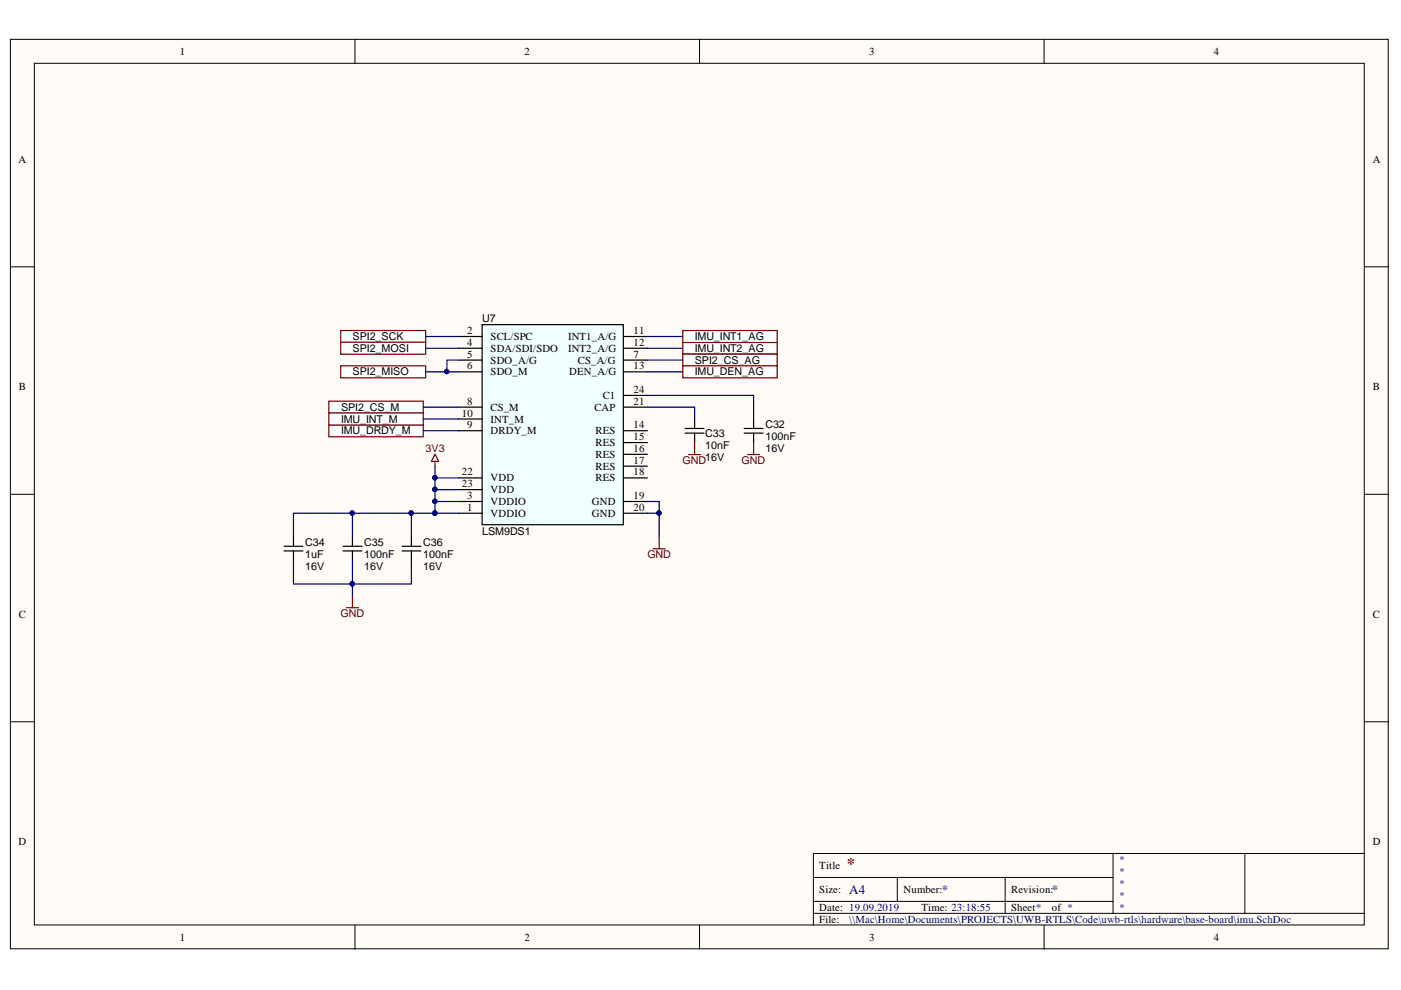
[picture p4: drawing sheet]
<svg xmlns="http://www.w3.org/2000/svg" width="297mm" height="210mm" viewBox="0 0 297 210" stroke-linecap="round" stroke-linejoin="round" font-family="sans-serif">
<g fill="#fffcf8" stroke="#000" stroke-width=".21">
<path d="M2.2 8.3h292.1v192.9h-292.1z"/>
<path d="M7.3 13.4h281.9v182.7h-281.9z"/>
</g>
<g fill="none" stroke="#000" stroke-width=".21">
<path d="M75.3 8.3v5.1M148.3 8.3v5.1M221.4 8.3v5.1M2.2 56.6h5.1M289.3 56.6h5.1M2.2 104.8h5.1M289.3 104.8h5.1M2.2 153h5.1M289.3 153h5.1M75.3 196.2v5.1M148.3 196.2v5.1M172.5 186h63.5"/>
<path d="M172.5 193.7h116.8M172.5 191.1h63.5M190.2 186v5.1M213.1 186v7.7M221.4 196.2v5.1M236 181v12.7M263.9 181h-91.4v15.2M289.3 181h-25.4v12.7"/>
</g>
<path d="M102.2 68.8h30v42.5h-30z" fill="#f0ffff" stroke="#000" stroke-width=".25"/>
<g fill="none" stroke="#000" stroke-width=".25">
<path d="M97.2 71.3h5M97.2 73.8h5M97.2 78.8h5M97.2 76.3h5M132.3 71.3h5M132.3 73.8h5M132.3 78.8h5M132.3 76.3h5M97.2 88.8h5M97.2 91.3h5M97.2 86.3h5M132.3 91.3h5"/>
<path d="M132.3 93.8h5M132.3 96.3h5M132.3 98.8h5M132.3 86.3h5M132.3 83.8h5M97.2 108.8h5M97.2 101.3h5M97.2 106.3h5M97.2 103.8h5M132.3 108.8h5M132.3 101.3h5M132.3 106.3h5"/>
</g>
<g fill="#fff" stroke="#800000" stroke-width=".25">
<path d="M72.2 70.1h18v2.5h-18z" fill-rule="evenodd"/>
<path d="M72.2 72.6h18v2.5h-18z" fill-rule="evenodd"/>
<path d="M69.7 85.1h20v2.5h-20z" fill-rule="evenodd"/>
<path d="M69.7 90.1h20v2.5h-20z" fill-rule="evenodd"/>
<path d="M69.7 87.6h20v2.5h-20z" fill-rule="evenodd"/>
</g>
<path d="M60.2 115.8h4M60.2 116.8h4M62.2 113.8v2M62.2 116.8v2M72.7 115.8h4M72.7 116.8h4M74.7 113.8v2M74.7 116.8v2" fill="none" stroke="#000" stroke-width=".25"/>
<path d="M92.2 96.3l.8 1.5h-1.5zM92.2 97.8v1M73.5 128.8h2.5M74.7 126.3v2.5" fill="none" stroke="#800000" stroke-width=".25"/>
<g fill="#fff" stroke="#800000" stroke-width=".25">
<path d="M144.8 72.6h20v2.5h-20z" fill-rule="evenodd"/>
<path d="M144.8 70.1h20v2.5h-20z" fill-rule="evenodd"/>
<path d="M144.8 75.1h20v2.5h-20z" fill-rule="evenodd"/>
<path d="M144.8 77.6h20v2.5h-20z" fill-rule="evenodd"/>
</g>
<path d="M145.3 91.8h4M145.3 90.8h4M147.3 88.8v2M147.3 91.8v2M157.8 91.8h4M157.8 90.8h4M159.8 88.8v2M159.8 91.8v2M85.2 115.8h4M85.2 116.8h4M87.2 113.8v2M87.2 116.8v2" fill="none" stroke="#000" stroke-width=".25"/>
<g fill="none" stroke="#000080" stroke-width=".25">
<path d="M90.2 71.3h7M90.2 73.8h7M137.3 71.3h7.5M137.3 73.8h7.5M137.3 76.3h7.5M137.3 78.8h7.5M89.7 86.3h7.5M89.7 88.8h7.5M89.7 91.3h7.5M92.2 98.8v2.5M137.3 86.3h10v2.5M137.3 83.8h22.5v5"/>
<path d="M62.2 118.8v5h12.5v-5M74.7 108.8v5M87.2 118.8v5h-12.5v2.5M87.2 108.8v5M92.2 108.8h-30v5M92.2 103.8v5M92.2 108.8h5M92.2 106.3h5M92.2 103.8h5M97.2 101.3h-5v2.5M137.3 106.3h2.5v7.5M137.3 108.8h2.5"/>
</g>
<g fill="#000080" stroke="#000080" stroke-width=".21">
<circle cx="74.7" cy="123.8" r=".46"/>
<circle cx="92.2" cy="108.8" r=".46"/>
<circle cx="92.2" cy="106.3" r=".46"/>
<circle cx="92.2" cy="103.8" r=".46"/>
<circle cx="92.2" cy="101.3" r=".46"/>
<circle cx="87.2" cy="108.8" r=".46"/>
<circle cx="74.7" cy="108.8" r=".46"/>
<circle cx="139.7" cy="108.8" r=".46"/>
</g>
<path d="M146 96.4h2.5M147.3 93.8v2.6M158.5 96.4h2.5M159.8 93.8v2.6M138.5 116.4h2.5M139.8 113.8v2.6" fill="none" stroke="#800000" stroke-width=".25"/>
<path d="M72.2 77.6h18v2.5h-18z" fill-rule="evenodd" fill="#fff" stroke="#800000" stroke-width=".25"/>
<path d="M90.2 78.8h7M97.2 76.3h-2.5v2.5" fill="none" stroke="#000080" stroke-width=".25"/>
<circle cx="94.7" cy="78.8" r=".46" fill="#000080" stroke="#000080" stroke-width=".21"/>
<text font-size="3.5" fill="#800000" x="179.5" y="184.3">*</text>
<g font-size="2.8" fill="#000080">
<text x="180.1" y="189.5">A4</text>
<text x="199.7" y="189.5">*</text>
<text x="223" y="189.5">*</text>
</g>
<g font-size="2.3">
<text x="38.1" y="11.7">1</text>
<text x="111.2" y="11.7">2</text>
<text x="184.3" y="11.7">3</text>
<text x="257.4" y="11.7">4</text>
<text x="3.9" y="34.5">A</text>
<text x="291.1" y="34.5">A</text>
<text x="99" y="70.9">2</text>
<text x="102.2" y="68.4">U7</text>
<text x="134.3" y="70.9">11</text>
<text x="74.8" y="72.2">SPI2_SCK</text>
<text x="74.8" y="74.6">SPI2_MOSI</text>
<text x="99" y="73.3">4</text>
<text x="99" y="75.9">5</text>
<text x="104" y="72.2">SCL/SPC</text>
<text x="104" y="74.6">SDA/SDI/SDO</text>
<text x="104" y="77.1">SDO_A/G</text>
<text x="120.4" y="72.2">INT1_A/G</text>
<text x="120.4" y="74.6">INT2_A/G</text>
<text x="122.5" y="77.1">CS_A/G</text>
<text x="134.3" y="73.3">12</text>
<text x="134.3" y="75.9">7</text>
<text x="147.3" y="74.6">IMU_INT2_AG</text>
<text x="147.3" y="72.2">IMU_INT1_AG</text>
<text x="147.3" y="77.1">SPI2_CS_AG</text>
<text x="4" y="82.7">B</text>
<text x="74.8" y="79.6">SPI2_MISO</text>
<text x="99" y="78.3">6</text>
<text x="104" y="79.6">SDO_M</text>
<text x="120.7" y="79.6">DEN_A/G</text>
<text x="134.3" y="78.3">13</text>
<text x="134.3" y="83.3">24</text>
<text x="147.3" y="79.6">IMU_DEN_AG</text>
<text x="291.1" y="82.7">B</text>
<text x="72.3" y="87.1">SPI2_CS_M</text>
<text x="72.3" y="89.6">IMU_INT_M</text>
<text x="97.9" y="88.4">10</text>
<text x="99" y="85.8">8</text>
<text x="104" y="89.6">INT_M</text>
<text x="104" y="87.1">CS_M</text>
<text x="126" y="87.1">CAP</text>
<text x="127.8" y="84.6">C1</text>
<text x="134.3" y="85.8">21</text>
<text x="72.3" y="92.1">IMU_DRDY_M</text>
<text x="99" y="90.8">9</text>
<text x="104" y="92.1">DRDY_M</text>
<text x="126.3" y="92.1">RES</text>
<text x="126.3" y="94.6">RES</text>
<text x="134.3" y="90.8">14</text>
<text x="134.3" y="93.4">15</text>
<text x="134.3" y="95.8">16</text>
<text x="149.5" y="95.1">10nF</text>
<text x="149.5" y="92.6">C33</text>
<text x="162.3" y="93.4">100nF</text>
<text x="162.3" y="95.8">16V</text>
<text x="162.3" y="90.8">C32</text>
<text x="97.9" y="100.8">22</text>
<text x="126.3" y="97.1">RES</text>
<text x="126.3" y="99.6">RES</text>
<text x="134.3" y="98.4">17</text>
<text x="134.3" y="100.8">18</text>
<text x="149.5" y="97.7">16V</text>
<text x="97.9" y="103.3">23</text>
<text x="99" y="105.8">3</text>
<text x="104" y="102.1">VDD</text>
<text x="104" y="104.6">VDD</text>
<text x="104" y="107.1">VDDIO</text>
<text x="125.5" y="107.1">GND</text>
<text x="126.3" y="102.1">RES</text>
<text x="134.3" y="105.8">19</text>
<text x="99" y="108.3">1</text>
<text x="102.2" y="113.4">LSM9DS1</text>
<text x="104" y="109.6">VDDIO</text>
<text x="125.5" y="109.6">GND</text>
<text x="134.3" y="108.3">20</text>
<text x="64.7" y="118.4">1uF</text>
<text x="64.7" y="115.8">C34</text>
<text x="77.2" y="118.4">100nF</text>
<text x="77.2" y="115.8">C35</text>
<text x="89.7" y="118.4">100nF</text>
<text x="89.7" y="115.8">C36</text>
<text x="64.7" y="120.8">16V</text>
<text x="77.2" y="120.8">16V</text>
<text x="89.7" y="120.8">16V</text>
<text x="4" y="131">C</text>
<text x="291.1" y="131">C</text>
<text x="3.9" y="179.2">D</text>
<text x="291.1" y="179.2">D</text>
<text x="173.7" y="184.3">Title</text>
<text x="173.7" y="189.4">Size:</text>
<text x="191.6" y="189.4">Number:</text>
<text x="214.4" y="189.4">Revision:</text>
<text x="173.7" y="193.2">Date: 19.09.2019</text>
<text x="173.7" y="195.7">File:</text>
<text x="195.4" y="193.2">Time: 23:18:55</text>
<text x="214.4" y="193.2">Sheet*</text>
<text x="223" y="193.2">of *</text>
<text x="38.1" y="199.5">1</text>
<text x="111.2" y="199.5">2</text>
<text x="184.3" y="199.5">3</text>
<text x="257.4" y="199.5">4</text>
</g>
<g font-size="2.3" fill="#800000">
<text x="90.2" y="95.8">3V3</text>
<text x="144.7" y="98.4">GND</text>
<text x="157.2" y="98.4">GND</text>
<text x="137.3" y="118.4">GND</text>
<text x="72.2" y="130.9">GND</text>
</g>
<g font-size="2.3" fill="#000080">
<text x="237.2" y="183">*</text>
<text x="237.2" y="185.6">*</text>
<text x="237.2" y="188.1">*</text>
<text x="237.2" y="190.6">*</text>
<text x="180.1" y="195.7">\\Mac\Home\Documents\PROJECTS\UWB-RTLS\Code\uwb-rtls\hardware\base-board\imu.SchDoc</text>
<text x="237.2" y="193.2">*</text>
</g>
</svg>
